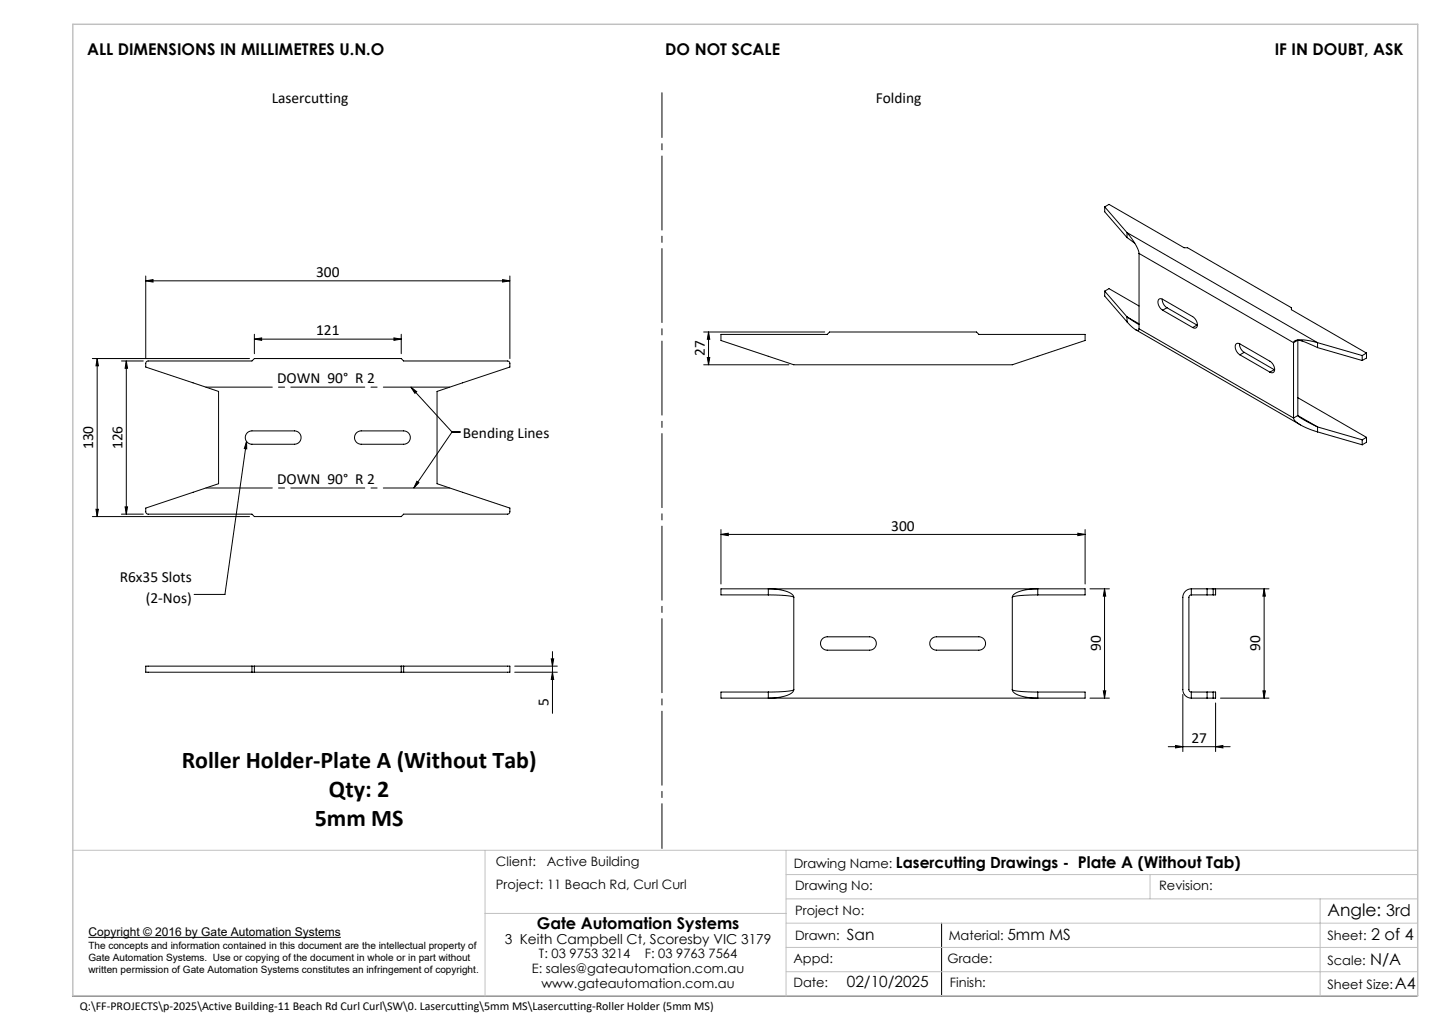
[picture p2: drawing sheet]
<svg xmlns="http://www.w3.org/2000/svg" width="297mm" height="210mm" viewBox="0 0 297 210" stroke-linecap="round" stroke-linejoin="round" font-family="sans-serif">
<g fill="none" stroke="#000" stroke-width=".21">
<path d="M30 57.8l1.5-.2v.5zM30 56.8v17M30 57.8h75M103.5 57.6l1.5 .2-1.5 .3zM105 56.8v17M227.5 42.6l.9-.5 15.5 8.9h.7l21.4 12.4v.4l15.4 8.9M227.5 42.6l4.6 5.3M227.5 59.9l4.6 5.3M227.5 59.9l.9-.5 6.2 3.6M227.5 42.6v1l4.6 5.3M227.5 59.9v1.1l4.6 5.3M232.1 47.9l1.7 2.3 .6 1.2 .2 .8"/>
<path d="M232.1 48.9l1.6 1.2M232.1 47.9l39.3 22.6M232.1 47.9v1M234.6 52.2l31.8 18.3M234.6 52.2v15.5M19 73.8h32.4M20 73.8v32.6M20 73.8l.3 1.5h-.5zM25 74.3h4.5M26 74.3l.3 1.5h-.5zM26 74.3v31.6M30.2 74.5l.3-.2h21.4l.5-.5h30.2l.5 .5 21.6 .1 .3 .3v.9l-15 5v19l15 5v.9l-.5 .4h-21.4l-.5 .5h-30.2l-.5-.5-21.6-.1-.3-.3v-.9l15-5v-19l-15-5z"/>
<path d="M52.4 69.8l1.5-.2v.5zM52.4 68.8v4M52.4 69.8h30.2M81.1 69.6l1.5 .2-1.5 .3zM82.6 68.8v4M84.6 79.7l8.5 9.2M84.6 79.7l1.2 .9-.3 .4zM144.9 68.4h25M144.9 75.1h17.6M145.7 73.6h.5l-.3 1.5zM145.9 68.4v6.7M145.9 68.4l.3 1.5h-.5z"/>
<path d="M148.5 68.9h21.9l.5-.5h30.2l.5 .5h21.9v1.2l-15 5h-45l-15-5zM232.1 66.3l1 1a1.34 1.34 0 0 0 1.4 .6l.1-.2M232.1 65.2l2.5 1.6M232.1 65.2l2.5 1.5M232.1 65.2v1.1M233.9 67.9l34 19.6M234.6 67.7l31.8 18.4M239.4 61.6a2.12 2.12 0 0 0 .9 1.8M239.5 63.9a1.72 1.72 0 0 1-.8-2.3l.4-.1 .4 .1 6.2 3.6a1.72 1.72 0 0 1 .7 2.3l-.4 .1-.3-.2M239.5 63.9l6.2 3.5M240.3 63.4l6.2 3.5M240.3 63.4l-.8 .5"/>
<path d="M246.5 66.9l-.8 .5M246.5 66.9l.1 .1M255.3 70.8a2.12 2.12 0 0 0 1 1.7M255.4 73.1a1.72 1.72 0 0 1-.7-2.3l.3-.1 .4 .1 6.2 3.6a1.72 1.72 0 0 1 .7 2.3l-.3 .1-.4-.2M255.4 73.1l6.2 3.5M256.3 72.5l-.9 .6M256.3 72.5l6.1 3.6M262.4 76.1l-.8 .5M262.4 76.1l.1 .1M266.4 70.5a1.33 1.33 0 0 1 1.7-.5l3.3 .5M266.4 70.5v15.6M267.2 70.1l1 .1"/>
<path d="M267.3 70.1l-.9 .4M267.3 70v15.6M268.2 70.2l3.2 1.4M271.4 70.5l9.2 2.7M271.4 71.6l9.2 2.6M271.4 70.5v1.1M280.6 73.2v1M281.4 72.7l-.8 .5M281.4 72.7v1l-.8 .5M50.8 90.9v1.5l-.5-.1zM50.8 90.9l-4.5 31.5h-6.3M50.9 89.2l.4-.4 .6-.1h8.7a1.37 1.37 0 0 1 1.4 1.4 1.37 1.37 0 0 1-1.4 1.4h-8.7a1.38 1.38 0 0 1-1.3-.9 1.38 1.38 0 0 1 .3-1.4z"/>
<path d="M73.4 89.2l.4-.4 .6-.1h8.7a1.37 1.37 0 0 1 1.4 1.4 1.37 1.37 0 0 1-1.4 1.4h-8.7a1.38 1.38 0 0 1-1.3-.9 1.38 1.38 0 0 1 .3-1.4zM85.9 99.1l.4 .3-1.1 1.1zM93.1 88.9h1.7M93.1 88.9l-7.9 11.6M266.4 86.1a3.9 3.9 0 0 0 2.5 1.9l2.5 .9M267.3 85.6l1 .7 3.1 1.6M267.3 85.6l-.9 .5M267.3 85.6l4.1 2.3M267.3 81.9l14.1 8.1M271.4 87.9v1M271.4 88.9l9.2 2.7M271.4 87.9l9.2 2.7"/>
<path d="M280.6 90.6v1M281.4 90v1.1l-.8 .5M281.4 90l-.8 .6M19 106.4h32.4M19.8 104.9h.5l-.3 1.5zM25 105.9h4.5M25.8 104.4h.5l-.3 1.5zM148.5 110l1.5-.2v.5zM148.5 109v11.2M148.5 110h75M222 109.8l1.5 .2-1.5 .3zM223.5 109v11.2"/>
<path d="M30 137.1h75v1.3h-75zM51.9 137.1v1.3M52.4 137.1v1.3M82.6 137.1v1.3M83.1 137.1v1.3M106 137.1h8.8M106 138.4h8.8M113.5 135.6h.5l-.2 1.5zM113.8 138.4l.2 1.5h-.5zM113.8 134.1v12.8M158.2 122.5v-1.3a8.1 8.1 0 0 1 5 1.2l.3 .6M158.2 122.5l3.6 .1 1.2 .2 .5 .2"/>
<path d="M158.2 122.5h-9.7v-1.3h75v1.3h-9.8M163.5 123v19M169.3 131.6l.5-.4 .6-.1h8.7a1.37 1.37 0 0 1 1.4 1.4 1.37 1.37 0 0 1-1.4 1.4h-8.7a1.37 1.37 0 0 1-1.3-.9 1.37 1.37 0 0 1 .2-1.4zM191.8 131.6l.5-.4 .6-.1h8.7a1.37 1.37 0 0 1 1.4 1.4 1.37 1.37 0 0 1-1.4 1.4h-8.7a1.37 1.37 0 0 1-1.3-.9 1.37 1.37 0 0 1 .2-1.4zM208.5 123v19M213.7 122.5l-3.5 .1-1.3 .2-.4 .2M213.7 122.5v-1.3a8.1 8.1 0 0 0-4.9 1.2l-.3 .6M224.5 121.2h4M227.5 121.2v22.5M227.5 121.2l.2 1.5h-.5zM245.4 122.5l-.4 .1-.1 .4v19l.1 .4 .4 .1M245.4 121.2l-.7 .2-.6 .4-.3 .5-.2 .7v19.2l.3 .7 .3 .4 .6 .3 .6 .1"/>
<path d="M245.4 121.2v1.3M248.6 121.2v1.3M249.9 121.2v1.3M250.4 121.2v1.3h-5M260.4 121.2l.2 1.5h-.5zM260.4 121.2v22.5M261.4 121.2h-16M158.2 142.5h-9.7v1.2h75v-1.2h-9.8M163.5 142a2 2 0 0 1-1.7 1.3l-1.4 .3-2.2 .1v-1.2M163.5 142l-.5 .2-1.2 .2-3.6 .1M208.5 142a2 2 0 0 0 1.7 1.3l1.4 .3 2.1 .1v-1.2M208.5 142l.4 .2 1.3 .2 3.5 .1"/>
<path d="M224.5 143.7h4M227.2 142.2h.5l-.2 1.5zM240.6 153.7h12.8M242.1 153.5l1.5 .2-1.5 .3zM243.6 143v11.7M245.4 142.5h5v1.2h-5M245.4 142.5v1.2M248.6 142.5v1.2M249.9 142.5v1.2M250.4 153.7l1.5-.2v.5zM250.4 144.7v10M251.4 143.7h10"/>
<path d="M260.1 142.2h.5l-.2 1.5zM18.2 193h52M193.9 190.1v15M14.9 205.1h277"/>
</g>
<path d="M14.9 175.1h277M99.9 175.1v30M161.9 175.1v30M99.9 188.1h62M161.9 195.1h130M161.9 190.1h130M161.9 185.1h130M161.9 180.1h130M236.9 180.1v5M271.9 185.1v20M161.9 200.1h130" fill="none" stroke="#c0c0c0" stroke-width=".21"/>
<path d="M15 5h277v200h-277z" fill="none" stroke="#c0c0c0" stroke-width=".3"/>
<path d="M136.3 19.1v155.6" fill="none" stroke="#000" stroke-width=".21" stroke-dasharray="15.2 1.3 1.3 1.3" stroke-dashoffset="6"/>
<path d="M42.4 79.7h50.2M42.4 100.5h50.2" fill="none" stroke="#000" stroke-width=".21" stroke-dasharray="15.2 1.3 1.3 1.3" stroke-dashoffset="1.5"/>
<g fill="#000">
<path d="M30 57.8l1.5-.2v.5zM103.5 57.6l1.5 .2-1.5 .3z"/>
<path d="M20 73.8l.3 1.5h-.5zM19.8 104.9h.5l-.3 1.5z"/>
<path d="M26 74.3l.3 1.5h-.5zM25.8 104.4h.5l-.3 1.5z"/>
<path d="M81.1 69.6l1.5 .2-1.5 .3zM52.4 69.8l1.5-.2v.5z"/>
<path d="M84.6 79.7l1.2 .9-.3 .4zM85.9 99.1l.4 .3-1.1 1.1zM50.8 90.9v1.5l-.5-.1z"/>
<path d="M145.9 68.4l.3 1.5h-.5zM145.7 73.6h.5l-.3 1.5z"/>
<path d="M148.5 110l1.5-.2v.5zM222 109.8l1.5 .2-1.5 .3z"/>
<path d="M113.5 135.6h.5l-.2 1.5zM113.8 138.4l.2 1.5h-.5z"/>
<path d="M227.5 121.2l.2 1.5h-.5zM227.2 142.2h.5l-.2 1.5z"/>
<path d="M242.1 153.5l1.5 .2-1.5 .3zM250.4 153.7l1.5-.2v.5z"/>
<path d="M260.1 142.2h.5l-.2 1.5zM260.4 121.2l.2 1.5h-.5z"/>
</g>
<g font-size="4.9">
<text x="37.4" y="158.2">Roller Holder-Plate A (Without Tab)</text>
<text x="67.8" y="164.2">Qty: 2</text>
<text x="64.8" y="170.1">5mm MS</text>
</g>
<text font-size="3.5" x="273.4" y="188.6">Angle: 3rd</text>
<g font-size="3.3">
<text x="17.9" y="11.4">ALL DIMENSIONS IN MILLIMETRES U.N.O</text>
<text x="137" y="11.4">DO NOT SCALE</text>
<text x="262.6" y="11.4">IF IN DOUBT, ASK</text>
<text x="110.5" y="191.3">Gate Automation Systems</text>
<text x="282.4" y="193.6">2 of 4</text>
<text x="282.2" y="198.6">N/A</text>
<text x="287.3" y="203.6">A4</text>
</g>
<g font-size="3.2">
<text x="56" y="21.1">Lasercutting</text>
<text x="180.4" y="21.1">Folding</text>
<text x="65.1" y="57">300</text>
<text x="65.1" y="69">121</text>
<text x="145.1" y="73.3" transform="rotate(-90 145.1 73.3)">27</text>
<text x="57.1" y="78.9">DOWN 90° R 2</text>
<text x="19.2" y="92.5" transform="rotate(-90 19.2 92.5)">130</text>
<text x="25.2" y="92.5" transform="rotate(-90 25.2 92.5)">126</text>
<text x="95.3" y="90.1">Bending Lines</text>
<text x="57.1" y="99.7">DOWN 90° R 2</text>
<text x="183.6" y="109.2">300</text>
<text x="24.7" y="119.9">R6x35 Slots</text>
<text x="30" y="124.1">(2-Nos)</text>
<text x="226.7" y="134.1" transform="rotate(-90 226.7 134.1)">90</text>
<text x="259.6" y="134.1" transform="rotate(-90 259.6 134.1)">90</text>
<text x="113" y="145.4" transform="rotate(-90 113 145.4)">5</text>
<text x="245.4" y="152.9">27</text>
<text x="184.5" y="178.8">Lasercutting Drawings - Plate A (Without Tab)</text>
<text x="174.4" y="193.5">San</text>
<text x="207.5" y="193.5">5mm MS</text>
<text x="174.4" y="203.3">02/10/2025</text>
</g>
<text font-size="2.8" x="103.9" y="194.3">3 Keith Campbell Ct, Scoresby VIC 3179</text>
<g font-size="2.7">
<text x="102.2" y="178.2">Client:</text>
<text x="112.6" y="178.2">Active Building</text>
<text x="163.5" y="178.7">Drawing Name:</text>
<text x="102.2" y="183">Project: 11 Beach Rd, Curl Curl</text>
<text x="163.8" y="183.3">Drawing No:</text>
<text x="238.7" y="183.2">Revision:</text>
<text x="163.8" y="188.5">Project No:</text>
<text x="111" y="197.3">T: 03 9753 3214</text>
<text x="132.8" y="197.3">F: 03 9763 7564</text>
<text x="163.8" y="193.5">Drawn:</text>
<text x="195.4" y="193.5">Material:</text>
<text x="273.4" y="193.6">Sheet:</text>
<text x="109.5" y="200.3">E: sales@gateautomation.com.au</text>
<text x="111.5" y="203.3">www.gateautomation.com.au</text>
<text x="163.4" y="203.3">Date:</text>
<text x="163.4" y="198.3">Appd:</text>
<text x="195.1" y="198.3">Grade:</text>
<text x="195.7" y="203.3">Finish:</text>
<text x="273.4" y="198.6">Scale:</text>
<text x="273.4" y="203.6">Sheet Size:</text>
</g>
<g font-size="2.5">
<text x="18.2" y="192.7">Copyright © 2016 by Gate Automation Systems</text>
<text x="16.4" y="208">Q:\FF-PROJECTS\p-2025\Active Building-11 Beach Rd Curl Curl\SW\0. Lasercutting\5mm MS\Lasercutting-Roller Holder (5mm MS)</text>
</g>
<g font-size="2.1">
<text x="18.2" y="195.3">The concepts and information contained in this document are the intellectual property of</text>
<text x="18.2" y="197.8">Gate Automation Systems. Use or copying of the document in whole or in part without</text>
<text x="18.2" y="200.3">written permission of Gate Automation Systems constitutes an infringement of copyright.</text>
</g>
</svg>
